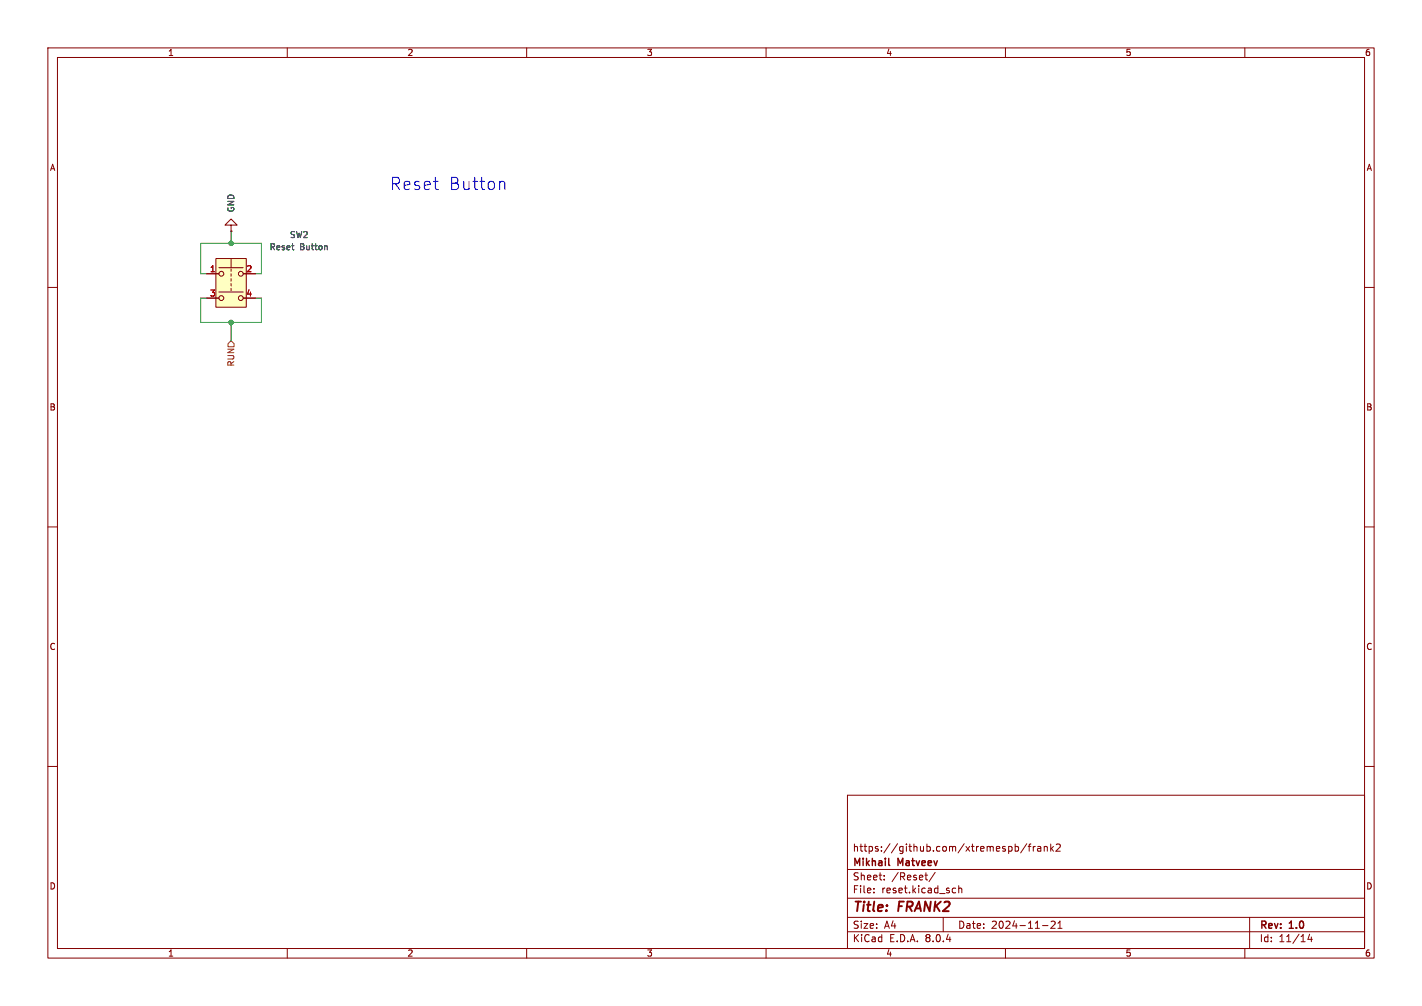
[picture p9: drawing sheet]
<svg xmlns="http://www.w3.org/2000/svg" width="297mm" height="210mm" viewBox="0 0 297 210" stroke-linecap="round" stroke-linejoin="round" font-family="sans-serif">
<g fill="none" stroke="#840000" stroke-width=".21">
<path d="M10 10h277v190h-277zM12 12h273v186h-273zM60 10v2M110 10v2M160 10v2M210 10v2M260 10v2M10 60h2M285 60h2M10 110h2M285 110h2M10 160h2"/>
<path d="M285 160h2M177 166h108v32h-108zM212 176.2v1.5M212 176.8l.5-.1 .2 .3-.1 .6h-.6M214.5 176.1l-1.3 2M214.7 176.7h.6M215.3 176.2l-.3 .2v1.3M215.8 176.7v1M216.2 176.7l-.4 .3M216.7 176.8h.6l.1 .9M217.4 177.1h-.5l-.2 .2 .2 .4 .5-.1M218.1 176.8l.2-.1 .4 .1v.9"/>
<path d="M218.1 176.7v1M219.5 176.2v1.5M219.6 177.1l.4 .6M220 176.7l-.5 .6M220.6 176.3l.6-.1 .3 .4-1 1.1h1M60 198v2M110 198v2M160 198v2M177 194.5h108M177 191.5h108M177 187.5h108M177 181.5h108"/>
<path d="M182.5 186.3v.1M182.5 185.5v.1M184.7 183.6v.1M184.7 182.8v.1M193.2 182.7h.5M193.6 183.7h.1M195.3 182.1l-1.3 2M197 191.5v3M199.2 185.4l.4 .1M199.6 186.3l-.4 .1M200.2 185.5l.3-.1 .3 .1 .1 .9M200.2 184.9v1.5"/>
<path d="M210 198v2M217.7 193.2h1.2M219.5 192.4l.6-.1 .3 .4-.9 1.1h.9M221 193.8h.8M221 192.7l.4-.4v1.5M260 198v2M261 191.5v6.5M273.5 195l-.3 1.1h.9M273.9 195.6v1"/>
</g>
<path d="M185.6 180.5l.2 .2" fill="none" stroke="#840000" stroke-width=".3"/>
<path d="M45.1 54h6.3v10.1h-6.3z" fill="#ffffc2"/>
<g fill="none" stroke="#840000" stroke-width=".21">
<path d="M43.2 57.2h2.5M45.1 54h6.3v10.1h-6.3zM45.7 55.9h5.1M48.3 47h1.2l-1.2-1.3-1.3 1.3h1.3v1.3M48.3 48.3h.1M48.3 54.1v1.8M48.3 56.1v.5M48.3 57.2v.5M48.3 58.2v.5M48.3 59.2v.5M50.8 57.2h2.5M43.2 62.2h2.5"/>
<path d="M45.7 61h5.1M48.3 60.2v.5M50.8 62.2h2.5"/>
<circle cx="46.2" cy="57.2" r=".51"/>
<circle cx="50.3" cy="57.2" r=".51"/>
<circle cx="46.2" cy="62.2" r=".51"/>
<circle cx="50.3" cy="62.2" r=".51"/>
</g>
<path d="M68.2 51.3l.2 .2v.6" fill="none" stroke="#006464" stroke-width=".21"/>
<path d="M47.6 71.8l.7-.7 .6 .7v.6h-1.3z" fill="none" stroke="#725600" stroke-width=".21"/>
<path d="M104.7 37.9h.4l.3 .3v1.4" fill="none" stroke="#0000c2" stroke-width=".21"/>
<path d="M43.2 57.2h-1.3v-6.4h12.7v6.4h-1.3M48.3 48.3v2.5M43.2 62.2h-1.3v5.1h12.7v-5.1h-1.3M48.3 67.3v3.8" fill="none" stroke="#009600" stroke-width=".21"/>
<g fill="#009600" stroke="#009600" stroke-width=".21">
<circle cx="48.3" cy="50.8" r=".46"/>
<circle cx="48.3" cy="67.3" r=".46"/>
</g>
<g font-size="3.5" fill="#0000c2">
<text x="81.3" y="39.9">Reset</text>
<text x="93.6" y="39.9">Button</text>
</g>
<g font-size="2.8" fill="#840000">
<text x="178" y="190.9">Title:</text>
<text x="187.7" y="190.9">FRANK2</text>
</g>
<g font-size="2.1" fill="#840000">
<text x="178" y="178">https://github.com/xtremespb/frank2</text>
<text x="178" y="184">Sheet:</text>
<text x="178" y="181.2">Mikhail</text>
<text x="186.2" y="184">/Reset/</text>
<text x="187.6" y="181.2">Matveev</text>
<text x="178" y="186.7">File:</text>
<text x="184.1" y="186.7">reset.kicad_sch</text>
<text x="178" y="196.9">KiCad</text>
<text x="178" y="194.1">Size:</text>
<text x="184.7" y="194.1">A4</text>
<text x="185.7" y="196.9">E.D.A.</text>
<text x="193.3" y="196.9">8.0.4</text>
<text x="200" y="194.1">Date:</text>
<text x="207" y="194.1">2024-11-21</text>
<text x="263" y="194.3">Rev:</text>
<text x="263" y="196.9">Id:</text>
<text x="267.1" y="196.9">11/14</text>
<text x="269.4" y="194.3">1.0</text>
</g>
<g font-size="1.8" fill="#840000">
<text x="35" y="11.9">1</text>
<text x="85" y="11.9">2</text>
<text x="135" y="11.9">3</text>
<text x="185" y="11.9">4</text>
<text x="235" y="11.9">5</text>
<text x="285" y="11.9">6</text>
<text x="10.3" y="35.9">A</text>
<text x="285.3" y="35.9">A</text>
<text x="10.3" y="85.9">B</text>
<text x="285.3" y="85.9">B</text>
<text x="10.3" y="135.9">C</text>
<text x="285.3" y="135.9">C</text>
<text x="10.3" y="185.9">D</text>
<text x="285.3" y="185.9">D</text>
<text x="35" y="199.9">1</text>
<text x="85" y="199.9">2</text>
<text x="135" y="199.9">3</text>
<text x="185" y="199.9">4</text>
<text x="235" y="199.9">5</text>
<text x="285" y="199.9">6</text>
</g>
<g font-size="1.8" fill="#006464">
<text x="49.1" y="44.4" transform="rotate(-90 49.1 44.4)">GND</text>
<text x="56.2" y="52.4">Reset</text>
<text x="60.4" y="49.9">SW2</text>
<text x="62.6" y="52.4">Button</text>
</g>
<g font-size="1.8" fill="#a90000">
<text x="43.7" y="56.9">1</text>
<text x="51.4" y="56.9">2</text>
<text x="43.7" y="62">3</text>
<text x="51.4" y="62">4</text>
</g>
<text font-size="1.8" fill="#725600" x="49.1" y="76.6" transform="rotate(-90 49.1 76.6)">RUN</text>
</svg>
